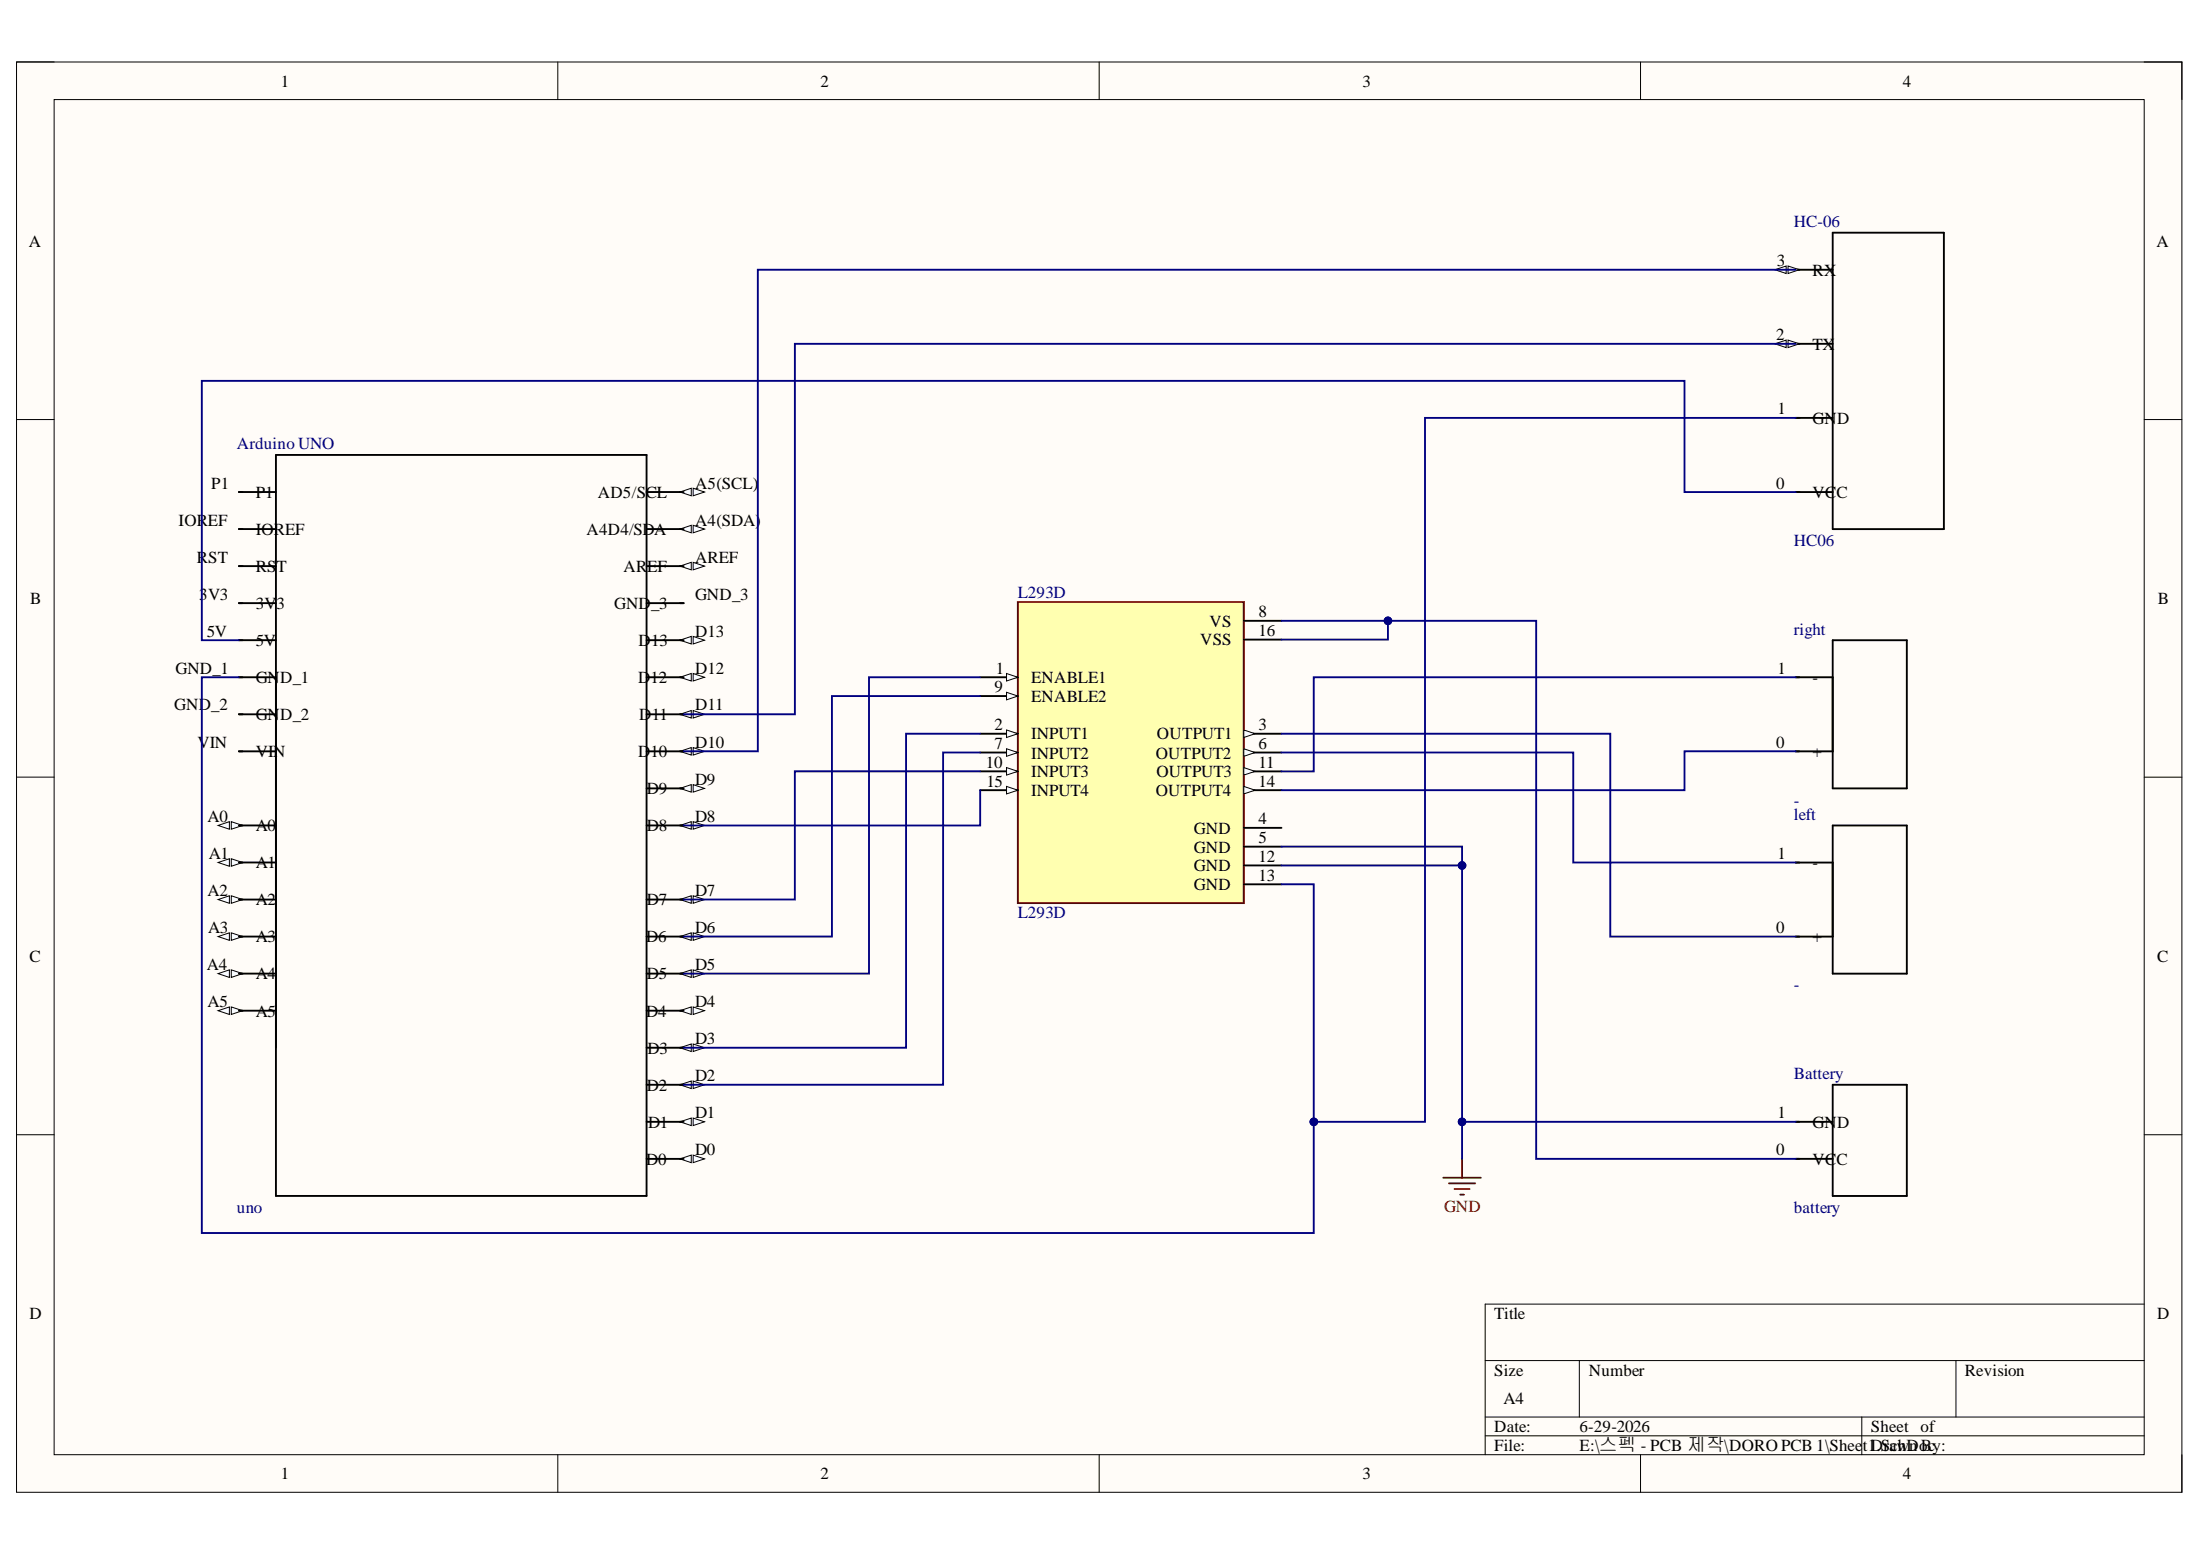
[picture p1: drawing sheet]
# Altium project PCB_Project.PrjPcb
1 sheet, 6 parts. Net scope: global (net labels, ports and power ports of the same name join across sheets).
Board file: PCB1.PcbDoc

## Sheet Sheet1.SchDoc
size A4; SheetNumber: 1; SheetTotal: 1

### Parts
Arduino_UNO  uno  [uno]
Battery  battery  [Battery]
HC-06  HC06  [HC06]
L293D  L293D  [DIP880W50P254L2000H510Q16]
left  -  [motor]
right  -  [motor]

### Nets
GND: Battery.1(GND) L293D.5(GND) L293D.12(GND)
NetArduino_UNO_5V: Arduino_UNO.5V HC-06.0(VCC)
NetArduino_UNO_D2: Arduino_UNO.D2 L293D.7(INPUT2)
NetArduino_UNO_D3: Arduino_UNO.D3 L293D.2(INPUT1)
NetArduino_UNO_D5: Arduino_UNO.D5 L293D.1(ENABLE1)
NetArduino_UNO_D6: Arduino_UNO.D6 L293D.9(ENABLE2)
NetArduino_UNO_D7: Arduino_UNO.D7 L293D.10(INPUT3)
NetArduino_UNO_D8: Arduino_UNO.D8 L293D.15(INPUT4)
NetArduino_UNO_D10: Arduino_UNO.D10 HC-06.3(RX)
NetArduino_UNO_D11: Arduino_UNO.D11 HC-06.2(TX)
NetArduino_UNO_GND_1: Arduino_UNO.GND_1 HC-06.1(GND) L293D.13(GND)
NetBattery_0: Battery.0(VCC) L293D.8(VS) L293D.16(VSS)
NetL293D_3: L293D.3(OUTPUT1) left.0(+)
NetL293D_6: L293D.6(OUTPUT2) left.1(-)
NetL293D_11: L293D.11(OUTPUT3) right.1(-)
NetL293D_14: L293D.14(OUTPUT4) right.0(+)

Not connected (* = marked no-connect by the designer): Arduino_UNO 3V3 A0 A1 A2 A3 A4 A4(SDA)(A4D4/SDA) A5 A5(SCL)(AD5/SCL) AREF D0 D1 D4 D9 D12 D13 GND_2 GND_3 IOREF P1 RST VIN; L293D 4(GND)
